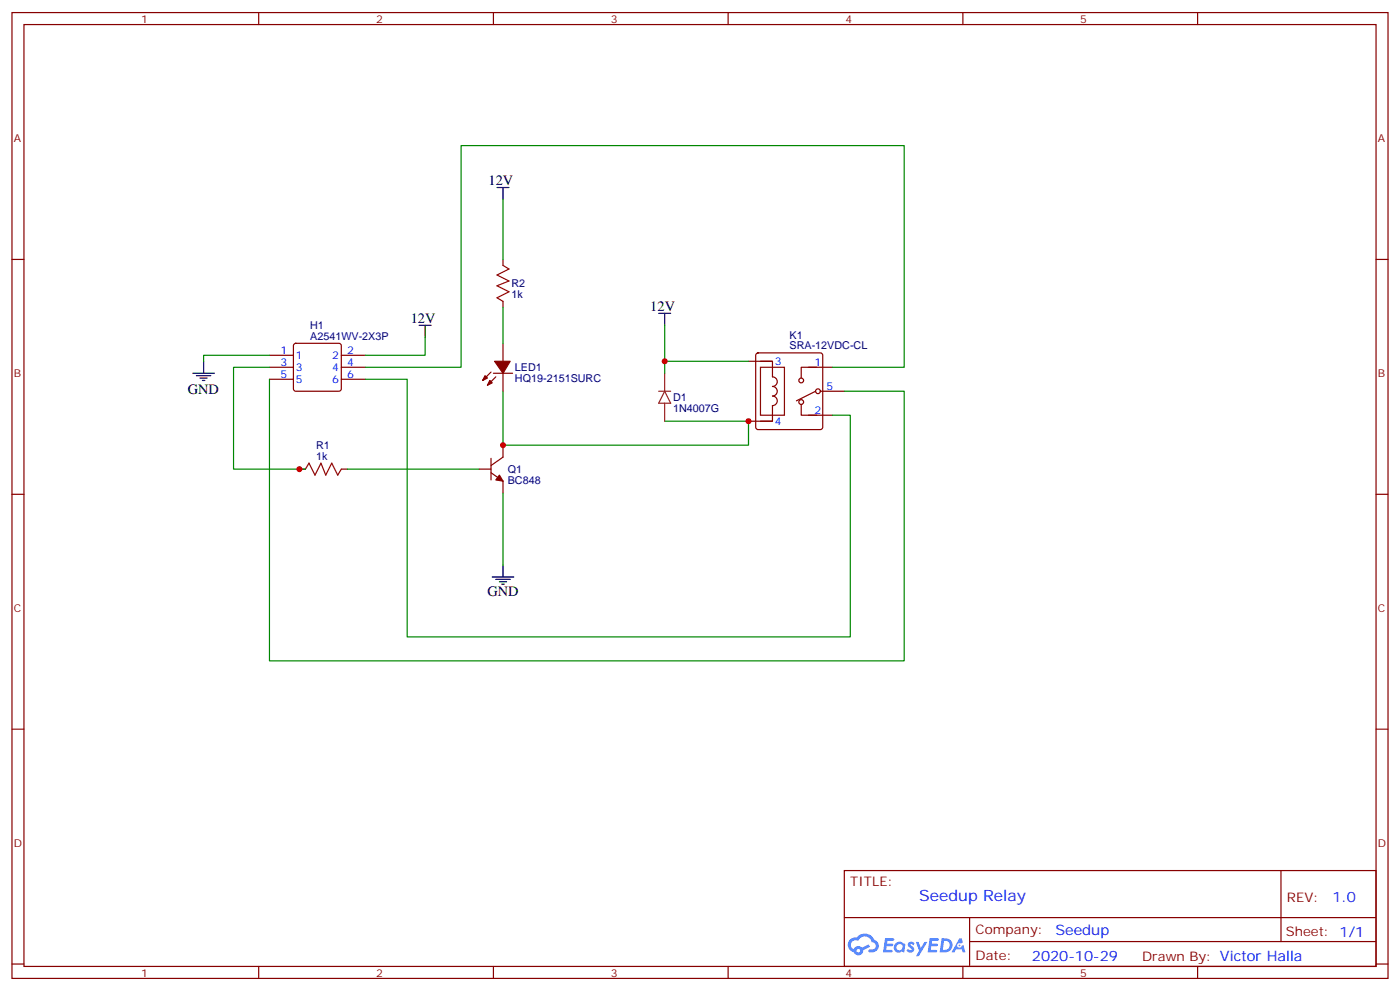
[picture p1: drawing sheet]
<svg xmlns="http://www.w3.org/2000/svg" width="412mm" height="292mm" viewBox="0 0 412 292" stroke-linecap="round" stroke-linejoin="round" font-family="sans-serif">
<g fill="none" stroke="#870000" stroke-width=".35">
<path d="M3.5 3.7h405.4v284.3h-405.4zM7.1 7.2h398.2v277.3h-398.2zM76.2 3.7v3.5M145.3 3.7v3.5M214.5 3.7v3.5M283.6 3.7v3.5M352.8 3.7v3.5M3.5 76.4h3.6M405.3 76.4h3.6M3.5 145.5h3.6M405.3 145.5h3.6M3.5 214.7h3.6"/>
<path d="M405.3 214.7h3.6M248.7 256.3h156.6v28.2h-156.6zM377.3 256.3v20.9M248.7 270.1h156.5M285.6 277.2h119.6M285.6 270.1v14.2M3.5 283.8h3.6M76.2 284.5v3.5M145.3 284.5v3.5M214.5 284.5v3.5M283.6 284.5v3.5M352.8 284.5v3.5"/>
<path d="M405.3 283.8h3.6"/>
</g>
<g fill="#5487ff">
<path d="M267.7 277.5a1.22 1.22 0 0 1 1.7 .2l-.4 .6a.47 .47 0 0 0-.3-.4 .47 .47 0 0 0-.5 .2l.1 .2a1.14 1.14 0 0 1 .8 1.8 1.14 1.14 0 0 1-1.9 0l-.2-.2 .5-.6 .7 .5a.29 .29 0 0 0 .3-.3 .29 .29 0 0 0-.2-.3 1.04 1.04 0 0 1-.6-1.7z"/>
<path d="M260.7 276.2h2.4l.3 .2-.2 .5-1.8 .1-.1 .8h1.5l.3 .4-.3 .4h-1.6l-.2 1.1h1.7l.2 .3-.2 .3-2.6 .1z"/>
<path d="M273.8 276.2h2.4l.3 .2-.1 .5-1.8 .1-.2 .8h1.6l.3 .4-.4 .4-1.6-.1-.1 1.1 1.7 .1 .2 .3-.2 .3-2.6 .1z"/>
<path d="M282.6 276.2h.7l.3 1.3-.6 .3a.69 .69 0 0 0-1 .3 .69 .69 0 0 0 .4 .9 .69 .69 0 0 0 .9-.6l.5-.2 .6 2.2h-.8l-.2-.9h-1.8l-.5 .9h-.8z"/>
<path d="M269.8 277.3h.8l.6 1.8 1.1-1.8h.9l-2.6 4.2h-.8l.9-1.5z"/>
<path d="M277.4 276.2l-.6 4.2h1.3a2.11 2.11 0 0 0 2.5-2.1 2.11 2.11 0 0 0-2.5-2.1zM278.1 277a1.39 1.39 0 0 1 1.7 1.4 1.39 1.39 0 0 1-1.8 1.2h-.3z"/>
<path d="M263.7 277.8a1.54 1.54 0 0 0-.1 2.2 1.54 1.54 0 0 0 2.2 .1l.6 .3 .3-2.3-.2-.3h-.4a1.49 1.49 0 0 0-2.4 0zM264 278.8a.94 .94 0 0 1 1.8 0 .94 .94 0 0 1-1.8 0z"/>
<path d="M250.4 276.6a2.18 2.18 0 0 0 1.1 3.7 1.44 1.44 0 0 0 1.6 .9 1.44 1.44 0 0 0 1.2-1.4l2-1.1-.5-.7-1.9 1a1.47 1.47 0 0 0-2.4 .4 1.39 1.39 0 0 1-.7-1.9 1.39 1.39 0 0 1 2-.5 2.12 2.12 0 0 1 2.2-1.3 2.12 2.12 0 0 1 1.9 1.7 1.14 1.14 0 0 1 1.1 1.4 1.14 1.14 0 0 1-1.7 .7 .43 .43 0 0 0-.5 .4 .43 .43 0 0 0 .4 .5 1.98 1.98 0 0 0 2.5-1.2 1.98 1.98 0 0 0-1.2-2.6 3.1 3.1 0 0 0-5.3-.6l-.9 .1zM252.3 279.9a.55 .55 0 0 1 1.1 0 .55 .55 0 0 1-1.1 0z"/>
<circle cx="282.6" cy="278.3" r=".26"/>
</g>
<g fill="none" stroke="#000" stroke-width=".35">
<path d="M146.4 55.2h3.5M148.2 55.2v3.5M123.5 95.8h3.5M125.2 95.8v3.5M194 92.3h3.6M195.8 92.3v3.5M56.8 109.9h6.3M57.9 110.6h4.2M58.9 111.3h2.1M59.6 112h.7M60 106.4v3.5M145 169.9h6.3"/>
<path d="M146 170.6h4.3M147.1 171.3h2.1M147.8 172h.7M148.2 166.3v3.6"/>
</g>
<path d="M224 108.1h7.1v14.1h-7.1z" fill="none" stroke="#870f00" stroke-width=".35"/>
<g fill="none" stroke="#870000" stroke-width=".35">
<path d="M148.2 76.4v1.7M148.2 88.7v1.8M79.4 108.1h7M79.4 104.6h7M79.4 111.7h7M86.7 101.3l.4-.2h12.7l.5 .2 .2 .5v12.7l-.2 .5-.5 .2h-12.7l-.5-.3-.2-.4v-12.7zM100.5 108.1h7.1M100.5 104.6h7.1M100.5 111.7h7.1M144.6 109.5l-2.4 2.5M145.3 109.9h5.7M146 110.9l-2.4 2.5"/>
<path d="M148.2 101.1v5.3M148.2 109.9v5.3M220.5 106.4h7M222.8 104.1l.5-.2h18.4l.5 .2 .2 .5v21.2l-.3 .5-.4 .2h-18.4l-.5-.3-.2-.4v-21.2zM224 106.4h3.5v4.5a1.41 1.41 0 0 1 1.5 1.5 1.41 1.41 0 0 1-1.5 1.4 1.41 1.41 0 0 1 1.5 1.4 1.41 1.41 0 0 1-1.5 1.4 1.41 1.41 0 0 1 1.5 1.4 1.41 1.41 0 0 1-1.5 1.4v4.6h-3.5M236 119.1v3.1h4.6M238.1 108.1h7.1M240.2 115.2l-5.6 2.8M240.6 108.1h-4.6v3.2M241.7 115.2h7M88.2 138.1h1.8M100.5 138.1h1.8"/>
<path d="M141.1 138.1h3.5M144.6 134.9v6.4M144.6 139.2l3.6 2.4v3.6M148.2 131.1v3.5l-3.6 2.5M220.5 124h7M238.1 122.2h7.1"/>
<circle cx="236" cy="112" r=".71"/>
<circle cx="236" cy="118.4" r=".71"/>
<circle cx="240.9" cy="115.2" r=".71"/>
</g>
<g fill="none" stroke="#008700" stroke-width=".35">
<path d="M148.2 58.7v17.7M125.2 99.3v5.3h-17.6M148.2 90.5v10.6M195.8 95.8v14.1M79.4 104.6h-19.4v1.8M79.4 108.1h-10.6v30h21.2M79.4 111.7v82.9h186.9v-79.4h-17.6M107.6 108.1h28.2v-65.2h130.5v65.2h-21.1M107.6 111.7h12.3v75.8h130.6v-65.3h-5.3M148.2 115.2v15.9h72.3v-7.1h-24.7M195.8 106.4h24.7M102.3 138.1h38.8"/>
<path d="M148.2 145.2v21.1"/>
</g>
<path d="M148.2 78.1l1.7 1.1-3.5 1.8 3.5 1.7-3.5 1.4 3.5 1.8-3.5 1.8 1.8 1M90 138.1l1-1.8 1.8 3.6 1.7-3.6 1.5 3.6 1.7-3.6 1.8 3.6 1-1.8" fill="none" stroke="#a10000" stroke-width=".35"/>
<g fill="#870000" stroke="#870000" stroke-width=".35">
<path d="M147.1 139.9l1.1 1.7-2.2-.3z"/>
<path d="M144.3 112l.7 .7-1.4 .7z"/>
<path d="M142.9 110.6l.7 .7-1.4 .7z"/>
<path d="M145.7 106.4h4.6l-2.1 3.5z"/>
</g>
<path d="M194 115.2h3.6M195.8 115.2l1.8 3.5h-3.6zM195.8 109.9v5.3M195.8 118.7v5.3" fill="none" stroke="#8c2424" stroke-width=".35"/>
<g fill="#c00">
<circle cx="88.2" cy="138.1" r=".88"/>
<circle cx="220.5" cy="124" r=".88"/>
<circle cx="195.8" cy="106.4" r=".88"/>
<circle cx="148.2" cy="131.1" r=".88"/>
</g>
<text font-size="4.6" fill="#00f" x="270.8" y="265.3">Seedup Relay</text>
<g font-size="4.2">
<text x="143.9" y="54.5">12V</text>
<text x="121" y="95.1">12V</text>
<text x="191.6" y="91.5">12V</text>
<text x="55.3" y="116.1">GND</text>
<text x="143.6" y="175.5">GND</text>
</g>
<g font-size="4.2" fill="#00f">
<text x="392.5" y="265.6">1.0</text>
<text x="310.9" y="275.1">Seedup</text>
<text x="304" y="282.9">2020-10-29</text>
</g>
<g font-size="3.9" fill="#800">
<text x="250.5" y="260.9">TITLE:</text>
<text x="379.1" y="265.6">REV:</text>
<text x="287.4" y="275.1">Company:</text>
<text x="378.7" y="275.7">Sheet: 1/1</text>
<text x="287.4" y="282.8">Date:</text>
<text x="336.4" y="282.8">Drawn By: Victor Halla</text>
</g>
<g font-size="3.2" fill="#800">
<text x="41.6" y="6.7">1</text>
<text x="110.8" y="6.7">2</text>
<text x="179.9" y="6.7">3</text>
<text x="249.1" y="6.7">4</text>
<text x="318.2" y="6.7">5</text>
<text x="4.1" y="41.8">A</text>
<text x="405.9" y="41.8">A</text>
<text x="4.1" y="110.9">B</text>
<text x="405.9" y="110.9">B</text>
<text x="4.1" y="180.1">C</text>
<text x="405.9" y="180.1">C</text>
<text x="4.1" y="249.2">D</text>
<text x="405.9" y="249.2">D</text>
<text x="41.6" y="287.5">1</text>
<text x="110.8" y="287.5">2</text>
<text x="179.9" y="287.5">3</text>
<text x="249.1" y="287.5">4</text>
<text x="318.2" y="287.5">5</text>
</g>
<g font-size="3.2" fill="#000080">
<text x="150.6" y="87.7">1k</text>
<text x="150.6" y="84.5">R2</text>
<text x="91.4" y="100">A2541WV-2X3P</text>
<text x="91.4" y="96.8">H1</text>
<text x="232.6" y="99.7">K1</text>
<text x="232.6" y="102.8">SRA-12VDC-CL</text>
<text x="151.7" y="112.4">HQ19-2151SURC</text>
<text x="151.7" y="109.2">LED1</text>
<text x="198.3" y="118">D1</text>
<text x="198.3" y="121.2">1N4007G</text>
<text x="93.1" y="135.3">1k</text>
<text x="93.1" y="132.1">R1</text>
<text x="149.6" y="142.3">BC848</text>
<text x="149.6" y="139.2">Q1</text>
</g>
<g font-size="3.2" fill="#00f">
<text x="82.6" y="104.2">1</text>
<text x="82.6" y="107.8">3</text>
<text x="87.1" y="105.7">1</text>
<text x="97.8" y="105.7">2</text>
<text x="102.3" y="104.2">2</text>
<text x="102.3" y="107.8">4</text>
<text x="228.2" y="107.4">3</text>
<text x="239.9" y="107.8">1</text>
<text x="82.6" y="111.3">5</text>
<text x="87.1" y="109.2">3</text>
<text x="87.1" y="112.7">5</text>
<text x="97.8" y="109.2">4</text>
<text x="97.8" y="112.7">6</text>
<text x="102.3" y="111.3">6</text>
<text x="243.4" y="114.8">5</text>
<text x="228.2" y="125.1">4</text>
<text x="239.9" y="121.9">2</text>
</g>
</svg>
